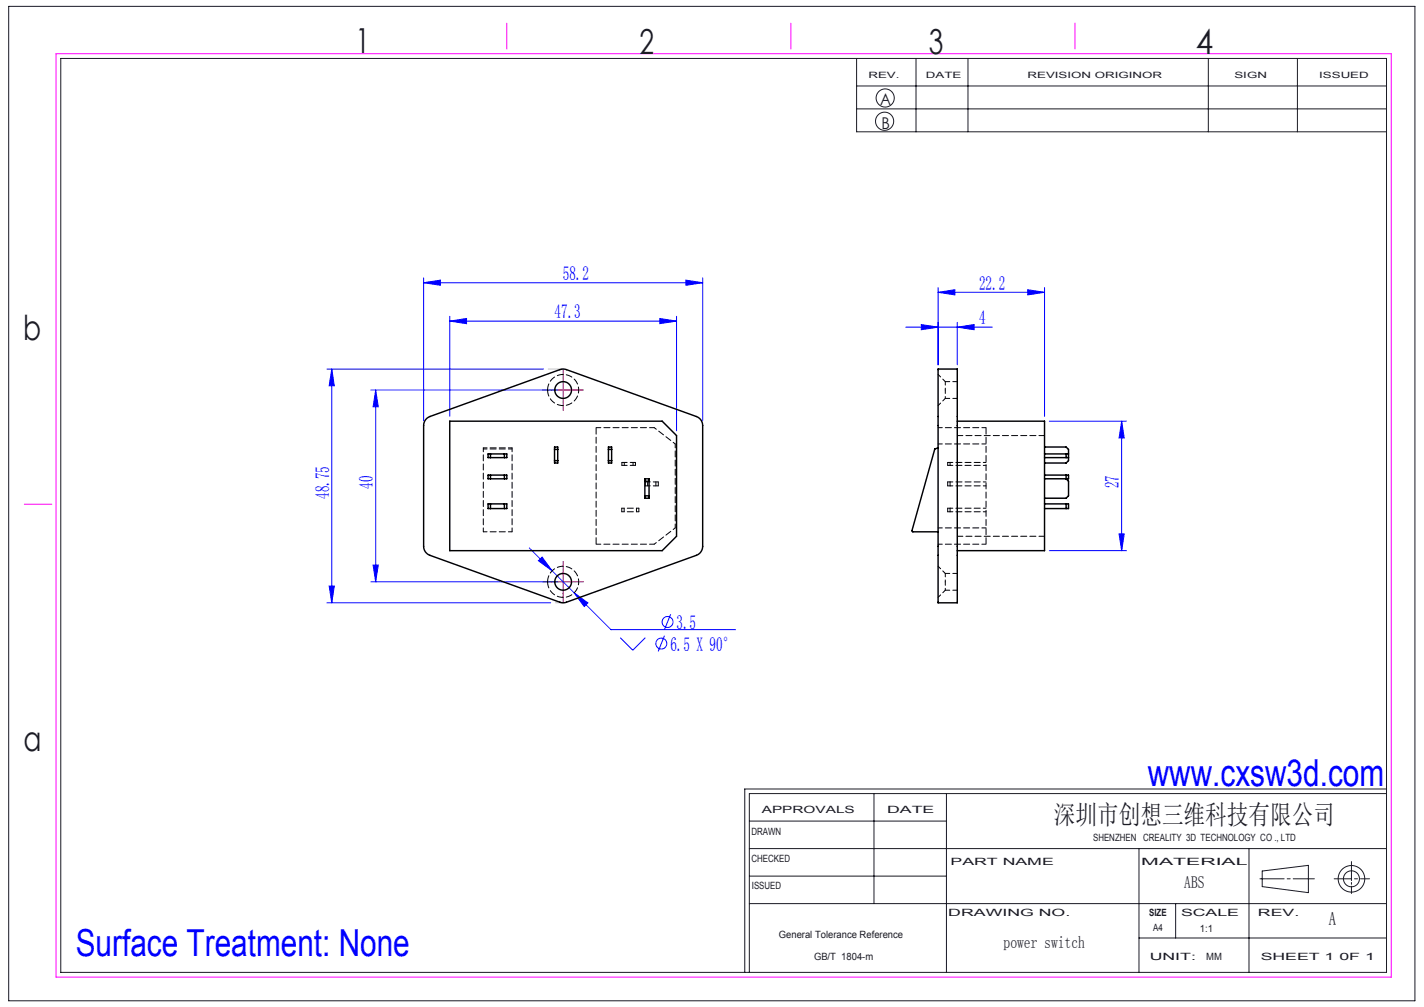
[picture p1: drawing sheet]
<svg xmlns="http://www.w3.org/2000/svg" width="297mm" height="210mm" viewBox="0 0 297 210" stroke-linecap="round" stroke-linejoin="round" font-family="sans-serif">
<g fill="none" stroke="#191924" stroke-width=".21">
<path d="M1.8 1.3h293.3v207.4h-293.3zM12.7 12.2h276.5v190.6h-276.5zM178.7 12.2v15.3h110.5M178.7 17.9h110.5M191.1 12.2v15.3M201.9 12.2v15.3M252 12.2v15.3M270.6 12.2v15.3M178.7 22.7h110.5M156.3 177h132.9M156.3 171.2h41.1M182.3 165.5v22.9"/>
<path d="M197.4 165.5v37.3M237.6 177v25.8M260.5 177v25.8M281.9 179.7v4M289.2 165.5h-132.9v37.3M289.2 164.5h-133.9v38.3M156.3 188.4h132.9M156.3 182.7h41.1M237.6 195.6h51.6M245.2 188.4v7.2M262.8 183.3h5M263.3 181.6l9.6-1.1v5.7l-9.6-1.3z"/>
<path d="M268.5 183.3h.6M269.7 183.3h4.4M278.3 183.3h3.6M281.9 184v.4M281.9 184.8v1.5M282.5 183.3h.6M283.8 183.3h1.9"/>
<circle cx="184.5" cy="25.3" r="1.89"/>
<circle cx="184.6" cy="20.4" r="1.89"/>
<circle cx="281.9" cy="183.3" r="1.67"/>
<circle cx="281.9" cy="183.3" r="2.77"/>
</g>
<path d="M11.7 11.2h278.5v192.6h-278.5zM105.7 4.8v5.4M165 4.8v5.4M224.2 4.8v5.4M5.1 105.1h5.7" fill="none" stroke="#f0f" stroke-width=".21"/>
<g fill="none" stroke="#00f" stroke-width=".21">
<path d="M88.4 59l3.5-.6v1.1zM88.4 58v29.7M88.4 59h58.2M143.1 58.4l3.5 .6-3.5 .5zM146.6 58v29.7M195.7 60v16.1M217.9 60v26.8M68.2 77h45.1M69.2 77l.5 3.5h-1zM69.2 77v48.7M93.8 67l3.5-.6v1.1zM93.8 66v20.8"/>
<path d="M93.8 67h47.3M137.6 66.4l3.5 .6-3.5 .5zM141.1 66v23.8M188.9 68.2h18.1M192.2 67.7l3.5 .5-3.5 .6zM195.7 61l3.5-.6v1.1zM195.7 61h22.2M199.7 68.2l3.5-.5v1.1zM199.7 67.2v8.9M214.4 60.4l3.5 .6-3.5 .5zM77.4 81.3h39.1M78.4 81.3l.5 3.5h-1.1z"/>
<path d="M78.4 81.3v40M218.9 87.8h16M233.9 87.8l.6 3.5h-1.1zM233.9 87.8v27M77.8 117.8h1.1l-.5 3.5zM110.4 114.3l17 17h26M112.3 116.9l.8-.7 2.1 2.8zM218.9 114.8h16M233.4 111.3h1.1l-.6 3.5zM68.2 125.7h46.7M68.7 122.2h1l-.5 3.5zM77.4 121.3h39.1"/>
<path d="M119.8 123.6l2.8 2.1-.8 .8zM129.4 133l2.6 2.6 2.6-2.6M138.6 132.6l-1.3 3.2M139.9 128.1l-1.3 3.2"/>
<circle cx="137.9" cy="134.2" r="1.14"/>
<circle cx="139.2" cy="129.7" r="1.14"/>
</g>
<path d="M117.5 78.8v-1.7M115 81.3h-1.8M117.5 83.8v1.8M120 81.3h1.7M117.5 118.8v-1.7M115 121.3h-1.8M117.5 123.8v1.8M120 121.3h1.7" fill="none" stroke="#f00" stroke-width=".21" stroke-dasharray="30.5 1.3 1.3 1.3"/>
<path d="M117.5 78.8v5M115 81.3h5M117.5 118.8v5M115 121.3h5" fill="none" stroke="#f00" stroke-width=".21"/>
<path d="M117.5 77h-3.2M117.5 125.7h-1.6" fill="none" stroke="#c0c0c0" stroke-width=".21" stroke-dasharray="30.5 1.3 1.3 1.3"/>
<g fill="#00f">
<path d="M69.2 77l.5 3.5h-1zM68.7 122.2h1l-.5 3.5z"/>
<path d="M93.8 67l3.5-.6v1.1zM137.6 66.4l3.5 .6-3.5 .5zM88.4 59l3.5-.6v1.1zM143.1 58.4l3.5 .6-3.5 .5zM112.3 116.9l2.9 2.1-2.1-2.8zM119.8 123.6l2 2.9 .8-.8zM192.2 67.7l3.5 .5-3.5 .6zM199.7 68.2l3.5-.5v1.1zM195.7 61l3.5-.6v1.1zM214.4 60.4l3.5 .6-3.5 .5z"/>
<path d="M78.4 81.3l.5 3.5h-1.1zM77.8 117.8h1.1l-.5 3.5zM233.9 87.8l.6 3.5h-1.1zM233.4 111.3h1.1l-.6 3.5z"/>
</g>
<g fill="none" stroke="#000" stroke-width=".3">
<path d="M195.7 77h4v48.7h-4zM88.9 87.4l.8-.5 27.1-9.8 .7-.1 .6 .1 27.1 9.8a2 2 0 0 1 1.4 1.8v25.2a2 2 0 0 1-1.4 1.9l-27.1 9.8-.6 .1-.7-.1-27.1-9.8a2 2 0 0 1-1.3-1.9v-25.2l.2-.8zM93.8 87.8h44.3l3 3v21l-3 3h-44.3zM101.8 94.7h3.9v.7h-3.9zM101.8 99.1h3.9v.7h-3.9zM102.3 94.7v.7M102.3 99.1v.7M105.2 94.7v.7M105.2 99.1v.7M115.7 93.7h.6M115.7 96.1h.6M115.7 93.2h.6v3.4h-.6z"/>
<path d="M126.9 93.7h.7M126.9 96.1h.7M126.9 93.2h.7v3.4h-.7zM134.5 99.8h.9v4.1h-.9zM195.7 93.4l-.7 .2-4.8 17.1 .2 .2h5.3M199.7 87.8h18.2v27h-18.2M217.9 99.1h5v.7h-5M217.9 95.4h5M217.9 94.7h5M217.9 93.2h4.5l.5 .5v2.4l-.5 .5h-4.5M222.4 99.1v.7l.5 .5v3.1l-.5 .5h-4.5M222.4 94.7v.7"/>
<path d="M101.8 105.1h3.9v1h-3.9zM102.3 105.1v1M105.2 105.1v1M134.5 100.3h.9M134.5 103.4h.9M217.9 105.1h5v1h-5M222.4 105.1v1"/>
<circle cx="117.5" cy="81.3" r="1.75"/>
<circle cx="117.5" cy="121.3" r="1.75"/>
</g>
<g fill="none" stroke="#000" stroke-width=".21" stroke-dasharray="1.3 .6">
<path d="M114.2 81.3a3.2 3.2 0 0 0 4.7 2.9 3.2 3.2 0 0 0 .5-5.5 3.2 3.2 0 0 0-5.2 2.1v.5M129.7 97.1v-.7M130.2 97.1v-.7M132 96.4v.7M132.5 96.4v.7M197.7 97.1v-.7M197.7 96.4h.5M198.2 96.4v.7M198.2 97.1h-.5M197.7 106h.5M197.7 100.5h.5M198.2 106.7h-.5"/>
<path d="M198.2 101.3h-.5M114.2 121.3a3.2 3.2 0 0 0 4.7 2.9 3.2 3.2 0 0 0 .5-5.5 3.2 3.2 0 0 0-5.2 2.1v.5"/>
</g>
<path d="M129.7 106h3.5M133.2 106.7h-3.5" fill="none" stroke="#000" stroke-width=".21" stroke-dasharray="1.3 .6" stroke-dashoffset=".8"/>
<path d="M129.7 96.4h2.8M132.5 97.1h-2.8M134.6 100.5h2.7M137.3 101.3h-2.7" fill="none" stroke="#000" stroke-width=".21" stroke-dasharray="1.3 .6" stroke-dashoffset=".2"/>
<g fill="none" stroke="#000" stroke-width=".21" stroke-dasharray="1.3 .6" stroke-dashoffset=".4">
<path d="M205.7 89.2h-10M205.7 92.6h-10M129.7 106.7v-.7M130.2 106.7v-.7M132.7 106v.7M133.2 106v.7M134.6 101.3v-.8M135.1 101.3v-.8M136.8 100.5v.8M137.3 100.5v.8M197.7 106.7v-.7M197.7 101.3v-.8"/>
<path d="M198.2 106v.7M198.2 100.5v.8M205.7 113.5h-10M205.7 110.1h-10"/>
</g>
<path d="M124.3 113.5v-24.3M205.7 113.5v-24.3" fill="none" stroke="#000" stroke-width=".21" stroke-dasharray="1.3 .6" stroke-dashoffset="-.1"/>
<path d="M199.7 79.6h-2.5M124.3 89.2h12.2M197.2 83.1h2.5M136.5 113.5h-12.2M199.7 119.6h-2.5M197.2 123.1h2.5" fill="none" stroke="#000" stroke-width=".21" stroke-dasharray="1.3 .6" stroke-dashoffset=".3"/>
<path d="M136.5 89.2l4.3 3.4M198.2 97.1h7.5M198.2 96.4h7.5M140.8 110.1l-4.3 3.4M198.2 106h7.5M198.2 106.7h7.5M198.2 100.5h7.5M198.2 101.3h7.5" fill="none" stroke="#000" stroke-width=".21" stroke-dasharray="1.3 .6" stroke-dashoffset=".7"/>
<path d="M197.2 79.6l-1.5-1.5M100.8 93.4v17.5M100.8 93.6h6M106.8 93.4v17.5M106.8 93.4h-6M140.8 92.6v17.5M195.7 84.6l1.5-1.5M100.8 110.9h6M197.2 119.6l-1.5-1.5M195.7 124.6l1.5-1.5" fill="none" stroke="#000" stroke-width=".21" stroke-dasharray="1.3 .6" stroke-dashoffset=".5"/>
<path d="M197.2 81.3v-1.7M197.2 83.1v-1.8M197.2 121.3v-1.7M197.2 123.1v-1.8" fill="none" stroke="#000" stroke-width=".21" stroke-dasharray="1.3 .6" stroke-dashoffset=".9"/>
<path d="M199.7 90.8h18.2M217.9 111.8h-18.2" fill="none" stroke="#000" stroke-width=".21" stroke-dasharray="1.3 .6" stroke-dashoffset=".1"/>
<g font-size="7.8" fill="#00f">
<text x="239.4" y="163.9">www.cxsw3d.com</text>
<text x="15.8" y="199.3">Surface Treatment: None</text>
</g>
<g font-size="7.2" fill="#191924">
<text x="74.1" y="11">1</text>
<text x="133.4" y="11.2">2</text>
<text x="193.7" y="11.3">3</text>
<text x="249.4" y="11.3">4</text>
<text x="4.8" y="70.9">b</text>
<text x="4.9" y="156.5">a</text>
</g>
<text font-size="5.6" fill="#191924" x="219.8" y="171.8">深圳市创想三维科技有限公司</text>
<g font-size="4.1" fill="#00f">
<text x="117.4" y="58.4">58.2</text>
<text x="204.2" y="60.4">22.2</text>
<text x="115.7" y="66.4">47.3</text>
<text x="204.2" y="67.7">4</text>
<text x="77.8" y="102" transform="rotate(-90 77.8 102)">40</text>
<text x="233.4" y="101.9" transform="rotate(-90 233.4 101.9)">27</text>
<text x="68.6" y="104" transform="rotate(-90 68.6 104)">48.75</text>
<text x="141.1" y="131.2">3.5</text>
<text x="139.8" y="135.7">6.5 X 90°</text>
</g>
<text font-size="3.9" fill="#191924" x="277.2" y="193">A</text>
<g font-size="3.5" fill="#191924">
<text x="247" y="185.2">ABS</text>
<text x="209.3" y="197.7">power switch</text>
</g>
<g font-size="3.4" fill="#191924">
<text x="183.6" y="22">A</text>
<text x="183.8" y="27">B</text>
</g>
<g font-size="2.1" fill="#191924">
<text x="158.9" y="169.5">APPROVALS</text>
<text x="185" y="169.5">DATE</text>
<text x="156.7" y="174.2">DRAWN</text>
<text x="156.7" y="179.7">CHECKED</text>
<text x="228" y="175.4">SHENZHEN CREALITY 3D TECHNOLOGY CO ., LTD</text>
<text x="156.8" y="185.4">ISSUED</text>
<text x="198.2" y="180.4">PART NAME</text>
<text x="238" y="180.4">MATERIAL</text>
<text x="197.8" y="191">DRAWING NO.</text>
<text x="239.7" y="191">SIZE</text>
<text x="246.3" y="191">SCALE</text>
<text x="262.4" y="191">REV.</text>
<text x="162.4" y="195.6">General Tolerance Reference</text>
<text x="240.5" y="194.1">A4</text>
<text x="250.3" y="194.3">1:1</text>
<text x="169.8" y="200.2">GB/T 1804-m</text>
<text x="239.8" y="200.2">UNIT:</text>
<text x="251.6" y="200.2">MM</text>
<text x="262.9" y="200.2">SHEET 1 0F 1</text>
</g>
<g font-size="1.8" fill="#191924">
<text x="181.1" y="16.3">REV.</text>
<text x="193.1" y="16.3">DATE</text>
<text x="214.3" y="16.3">REVISION ORIGINOR</text>
<text x="257.5" y="16.3">SIGN</text>
<text x="275.1" y="16.3">ISSUED</text>
</g>
</svg>
